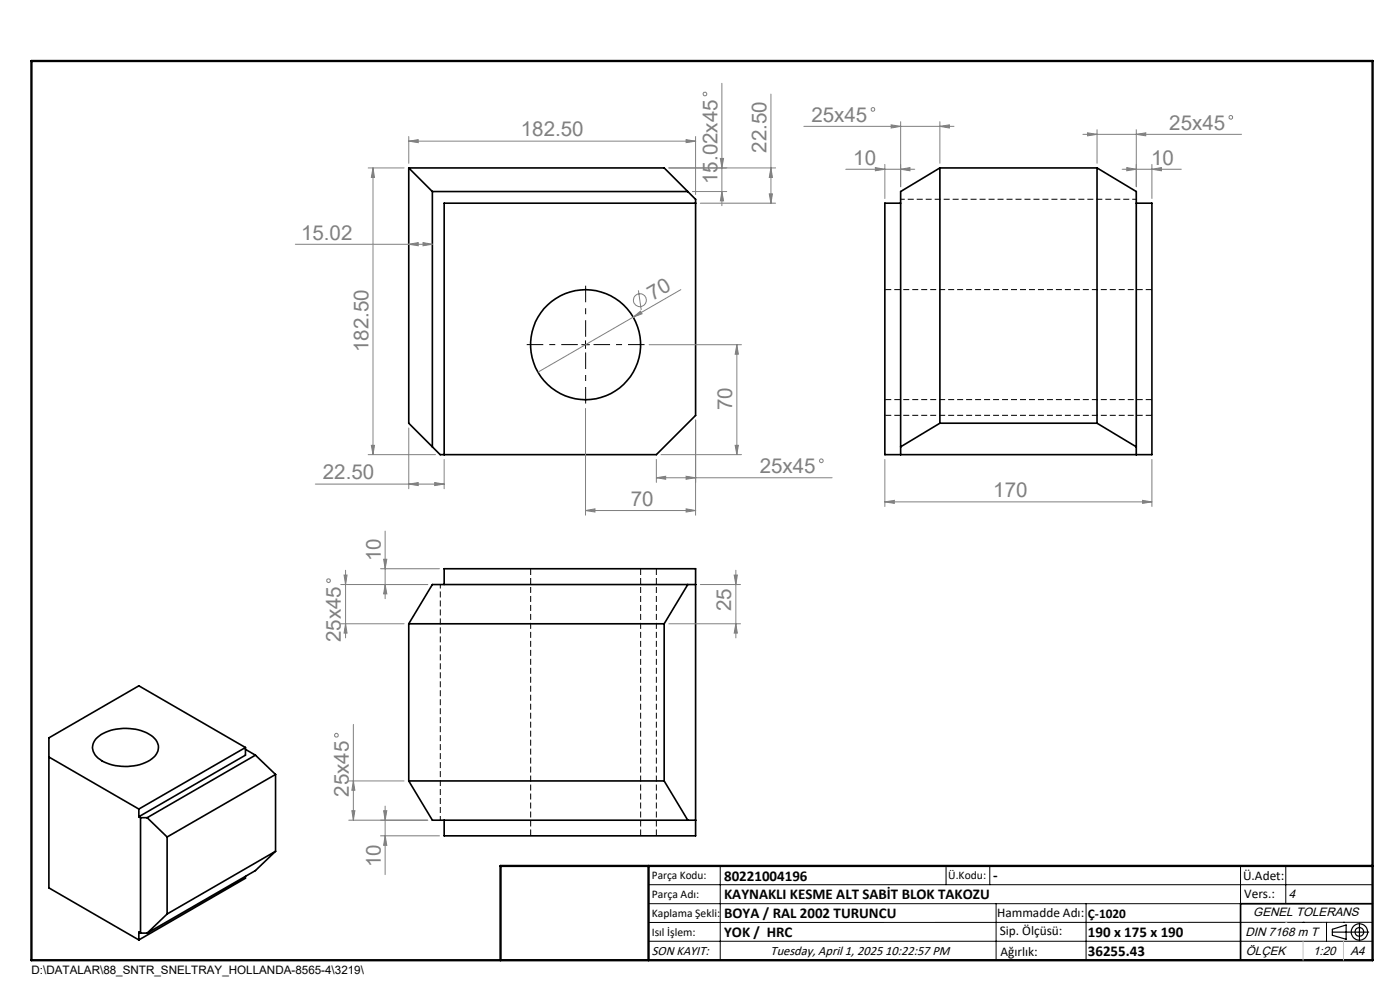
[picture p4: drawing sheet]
<svg xmlns="http://www.w3.org/2000/svg" width="297mm" height="210mm" viewBox="0 0 297 210" stroke-linecap="round" stroke-linejoin="round" font-family="sans-serif">
<g fill="none" stroke="#000" stroke-width=".35">
<path d="M86.7 35.6h54.2l6.7 6.7v45.8l-8.4 8.3h-45.8l-6.7-6.6zM86.7 35.6l5 5M199.4 35.6h33.3M199.4 35.6l-8.3 5v55.8M199.4 35.6v54.2M232.7 35.6l8.4 5v55.8M232.7 35.6v54.2M91.7 40.6h54.2M91.7 40.6v54.2M147.6 43.1h-53.4v53.3M191.1 43.1h-3.4v53.3h56.7v-53.3h-3.3M199.4 89.8l-8.3 5"/>
<path d="M199.4 89.8h33.3M232.7 89.8l8.4 5M86.7 132.3v33.4M86.7 132.3h54.2M94.2 124v-3.4h53.4v56.7h-53.4v-3.3M140.9 132.3v33.4M145.9 124l-5 8.3M147.6 124h-55.9l-5 8.3M20.6 156.4a10.2 10.2 0 0 1 11.8-.1 2.89 2.89 0 0 1-.6 5 10.6 10.6 0 0 1-11-.5 2.71 2.71 0 0 1-.2-4.4zM52.1 158.6l-22.6-13.1-19.1 11v31.8l19.1 11.1M52.1 158.6v1.6l-22.6 13M52.1 158.6l-22.6 13"/>
<path d="M52.1 159l2.1 1.2M10.4 160.6l19.1 11M29.5 171.6v1.6M29.5 173.2l.3 .3M29.8 173.5v24.4M29.8 173.5h1.4M31.2 173.5l4.3 4M35.5 177.5v16.4M54.2 160.2l-23 13.3M54.2 160.2l4.3 4.1M58.5 164.3l-23 13.2M58.5 164.3v16.3"/>
<path d="M86.7 165.7l5 8.3h55.9M86.7 165.7h54.2M140.9 165.7l5 8.3M29.8 197.9h1.4M29.8 197.9l-.3-.2v1.7M35.5 193.9l-4.3 4M52.1 185.9v.4l-22.6 13.1M58.5 180.6l-23 13.3M58.5 180.6l-4.3 4.1-23 13.2M291.2 191.7h-28v12"/>
<circle cx="124.2" cy="73.1" r="11.7"/>
</g>
<path d="M241.1 42.3h-50M93.4 174v-50" fill="none" stroke="#000" stroke-width=".21" stroke-dasharray="1.3 .6" stroke-dashoffset=".4" stroke-linecap="butt"/>
<path d="M244.4 61.4h-56.7M187.7 84.8h56.7M244.4 88.1h-56.7M112.6 120.6v56.7M135.9 177.3v-56.7M139.2 177.3v-56.7" fill="none" stroke="#000" stroke-width=".21" stroke-dasharray="1.3 .6" stroke-dashoffset="-.1" stroke-linecap="butt"/>
<g fill="none" stroke="#808080" stroke-width=".21">
<path d="M153.1 17.7v25.9M163.5 20v23.1M78.1 35.6h7.6M79.1 35.6l.3 2h-.6zM79.1 35.6v60.8M86.7 29.9l2-.3v.7zM86.7 29v5.6M86.7 29.9h60.9M141.9 35.6h22.6M145.6 29.6l2 .3-2 .4zM147.6 29v12.3M152.8 33.6h.7l-.4 2z"/>
<path d="M163.5 35.6l.4 2h-.7zM170.5 26.8h31.9M179.4 35.9h14.7M185.7 35.6l2 .3-2 .3zM187.7 34.9v7.2M189.1 26.5l2 .3-2 .4zM191.1 35.9l1.9-.3v.6zM191.1 25.8v13.8M199.4 26.8l2-.3v.7zM199.4 25.8v8.8M229.7 28.5h33.7M230.7 28.2l2 .3-2 .3z"/>
<path d="M232.7 27.5v7.1M238.1 35.9h12.5M239 35.6l2.1 .3-2.1 .3zM241.1 28.5l2-.3v.6zM241.1 27.5v12.1M244.4 35.9l2-.3v.6zM244.4 34.9v7.2M62.7 51.8h29M86.7 51.8l2-.3v.6zM89.7 51.5l2 .3-2 .3zM146.9 40.6h7.3M148.6 43.1h15.9"/>
<path d="M153.1 40.6l.4 2h-.7zM163.2 41.1h.7l-.4 2zM134.3 67.3l1.6-1.3 .3 .6zM134.3 67.3l-20.2 11.6M135.4 61.6l.6 4.1M137.7 73.1h19.6M144.4 61.4l-10.1 5.9M156.3 73.1l.3 2h-.6zM156.3 73.1v23.3M78.1 96.4h14.3M78.8 94.5h.6l-.3 1.9zM86.7 90.8v12.9"/>
<path d="M94.2 97.5v6.2M124.2 86.6v22.7M139.2 97.5v4.8M140.2 96.4h17.1M147.6 89.1v20.2M156 94.5h.6l-.3 1.9zM187.7 97.5v9.9M244.4 97.5v9.9M66.9 102.7h27.3M81.4 118.6h.7l-.4 2zM81.7 112.7v14.3M86.7 102.7l2-.3v.6z"/>
<path d="M92.2 102.4l2 .3-2 .3zM124.2 108.3l2-.4v.7zM124.2 108.3h23.4M139.2 101.3l2-.3v.7zM139.2 101.3h37.3M145.6 107.9l2 .4-2 .3zM145.6 101l2 .3-2 .4zM187.7 106.5l2-.4v.7zM187.7 106.5h56.7M242.4 106.1l2 .4-2 .3zM72.3 124h18.4M72.3 132.3h13.4"/>
<path d="M73 122h.6l-.3 2zM73.3 132.3l.3 2h-.6zM73.3 121v14.3M80.7 120.6h12.5M81.7 124l.4 2h-.7zM141.9 132.3h15.2M148.6 124h8.5M155.8 122h.6l-.3 2zM156.1 132.3l.3 2h-.6zM156.1 121v14.3M75 153.7v20.3M74 174h16.7"/>
<path d="M74 165.7h11.7M74.6 172h.7l-.3 2zM75 165.7l.3 1.9h-.7zM80.7 177.3h12.5M81.4 172h.7l-.4 2zM81.7 177.3l.4 2h-.7zM81.7 171v14.5"/>
<circle cx="149.6" cy="19.9" r=".39"/>
<circle cx="185.2" cy="23.2" r=".39"/>
<circle cx="261.1" cy="24.9" r=".39"/>
<circle cx="135.7" cy="63.7" r="1.36"/>
<circle cx="174.2" cy="97.7" r=".38"/>
<circle cx="69.7" cy="123.2" r=".38"/>
<circle cx="71.4" cy="156" r=".4"/>
</g>
<g fill="none" stroke="#000" stroke-width=".25">
<path d="M282.6 197.7h7.8M282.6 197.1l3-.9v3l-3-.8zM288.4 195.8v3.8M106.2 203.7h185"/>
<circle cx="288.4" cy="197.7" r="1.74"/>
<circle cx="288.4" cy="197.7" r=".93"/>
</g>
<path d="M122.6 73.1h-10.9M124.2 71.4v-10.8M124.2 74.8v10.8M125.9 73.1h10.8" fill="none" stroke="#000" stroke-width=".21" stroke-dasharray="15.2 1.3 1.3 1.3" stroke-dashoffset="11.7" stroke-linecap="butt"/>
<g fill="none" stroke="#000" stroke-width=".21">
<path d="M123.4 73.1h1.7M124.2 72.3v1.6M137.6 187.7h153.6M137.6 191.7h153.6M137.6 199.7h153.6M152.8 183.7v20M200.7 183.7v4M210 183.7v4M211.3 191.7v12M230.4 191.7v12M263.2 183.7v20M272.8 183.7v8"/>
<path d="M276.4 195.6h.1M281.4 195.6v4.1M285 195.6h.1M291.2 195.6l-153.6 .1"/>
</g>
<path d="M6.7 12.9h284.5v190.8h-284.5zM137.6 183.7v20M291.2 183.7h-185v20" fill="none" stroke="#000" stroke-width=".5"/>
<path d="M276.4 199.7v4M285 199.7v4" fill="none" stroke="#c0c0c0" stroke-width=".21"/>
<path d="M272.8 195.6h.1" fill="none" stroke="#c0c0c0" stroke-width=".25"/>
<g fill="#808080">
<path d="M134.3 67.3l1.6-1.3 .3 .6z"/>
<path d="M145.6 29.6l2 .3-2 .4zM86.7 29.9l2-.3v.7zM89.7 51.5l2 .3-2 .3zM86.7 51.8l2-.3v.6zM242.4 106.1l2 .4-2 .3zM187.7 106.5l2-.4v.7zM199.4 26.8l2-.3v.7zM189.1 26.5l2 .3-2 .4zM241.1 28.5l2-.3v.6zM230.7 28.2l2 .3-2 .3zM191.1 35.9l1.9-.3v.6zM185.7 35.6l2 .3-2 .3z"/>
<path d="M124.2 108.3l2-.4v.7zM145.6 107.9l2 .4-2 .3zM139.2 101.3l2-.3v.7zM145.6 101l2 .3-2 .4zM86.7 102.7l2-.3v.6zM92.2 102.4l2 .3-2 .3zM239 35.6l2.1 .3-2.1 .3zM244.4 35.9l2-.3v.6z"/>
<path d="M163.2 41.1h.7l-.4 2zM163.5 35.6l.4 2h-.7zM81.7 124l.4 2h-.7zM81.4 118.6h.7l-.4 2zM73.3 132.3l.3 2h-.6zM73 122h.6l-.3 2zM74.6 172h.7l-.3 2zM75 165.7l.3 1.9h-.7zM156.1 132.3l.3 2h-.6zM155.8 122h.6l-.3 2z"/>
<path d="M79.1 35.6l.3 2h-.6zM78.8 94.5h.6l-.3 1.9zM156.3 73.1l.3 2h-.6zM156 94.5h.6l-.3 1.9zM152.8 33.6h.7l-.4 2zM153.1 40.6l.4 2h-.7zM81.4 172h.7l-.4 2zM81.7 177.3l.4 2h-.7z"/>
</g>
<g font-size="4.4" fill="#808080">
<text x="110.5" y="29">182.50</text>
<text x="172.1" y="25.8">25x45</text>
<text x="248" y="27.5">25x45</text>
<text x="162.6" y="32.4" transform="rotate(-90 162.6 32.4)">22.50</text>
<text x="181" y="34.9">10</text>
<text x="244.2" y="34.9">10</text>
<text x="152.2" y="39" transform="rotate(-90 152.2 39)">15.02x45</text>
<text x="63.9" y="50.8">15.02</text>
<text x="138.4" y="63.8" transform="rotate(-30 138.4 63.8)">70</text>
<text x="78.2" y="74.7" transform="rotate(-90 78.2 74.7)">182.50</text>
<text x="155.3" y="87" transform="rotate(-90 155.3 87)">70</text>
<text x="68.5" y="101.7">22.50</text>
<text x="161.2" y="100.4">25x45</text>
<text x="133.8" y="107.3">70</text>
<text x="210.7" y="105.5">170</text>
<text x="80.8" y="119.1" transform="rotate(-90 80.8 119.1)">10</text>
<text x="72.3" y="131.4" transform="rotate(-90 72.3 131.4)">x45</text>
<text x="155.1" y="129.7" transform="rotate(-90 155.1 129.7)">25</text>
<text x="72.3" y="136.2" transform="rotate(-90 72.3 136.2)">25</text>
<text x="74" y="169" transform="rotate(-90 74 169)">25x45</text>
<text x="80.8" y="183.9" transform="rotate(-90 80.8 183.9)">10</text>
</g>
<g font-size="3.2">
<text x="153.6" y="190.8">KAYNAKLI KESME ALT SABİT BLOK TAKOZU</text>
<text x="153.6" y="186.8">80221004196</text>
<text x="210.7" y="186.6">-</text>
<text x="153.6" y="194.8">BOYA / RAL 2002 TURUNCU</text>
<text x="153.6" y="198.8">YOK / HRC</text>
<text x="230.8" y="198.7">190 x 175 x 190</text>
<text x="230.8" y="202.8">36255.43</text>
</g>
<g font-size="2.8">
<text x="263.7" y="186.7">Ü.Adet:</text>
<text x="263.9" y="190.5">Vers.:</text>
<text x="211.5" y="194.5">Hammadde Adı:</text>
<text x="230.8" y="194.7">Ç-1020</text>
<text x="138.3" y="202.6">SON KAYIT:</text>
<text x="163.5" y="202.6">Tuesday, April 1, 2025 10:22:57 PM</text>
<text x="212.1" y="198.4">Sip. Ölçüsü:</text>
<text x="212.2" y="202.7">Ağırlık:</text>
</g>
<g font-size="2.6">
<text x="273.4" y="190.4">4</text>
<text x="265.9" y="194.4">GENEL TOLERANS</text>
<text x="264.2" y="198.5">DIN 7168 m T</text>
<text x="264.3" y="202.6">ÖLÇEK</text>
<text x="278.5" y="202.6">1:20</text>
<text x="286.5" y="202.6">A4</text>
</g>
<g font-size="2.5">
<text x="138.3" y="186.4">Parça Kodu:</text>
<text x="138.3" y="190.5">Parça Adı:</text>
<text x="201.2" y="186.5">Ü.Kodu:</text>
<text x="138.3" y="194.5">Kaplama Şekli:</text>
<text x="138.3" y="198.6">Isıl İşlem:</text>
<text x="6.7" y="206.7">D:\DATALAR\88_SNTR_SNELTRAY_HOLLANDA-8565-4\3219\</text>
</g>
</svg>
